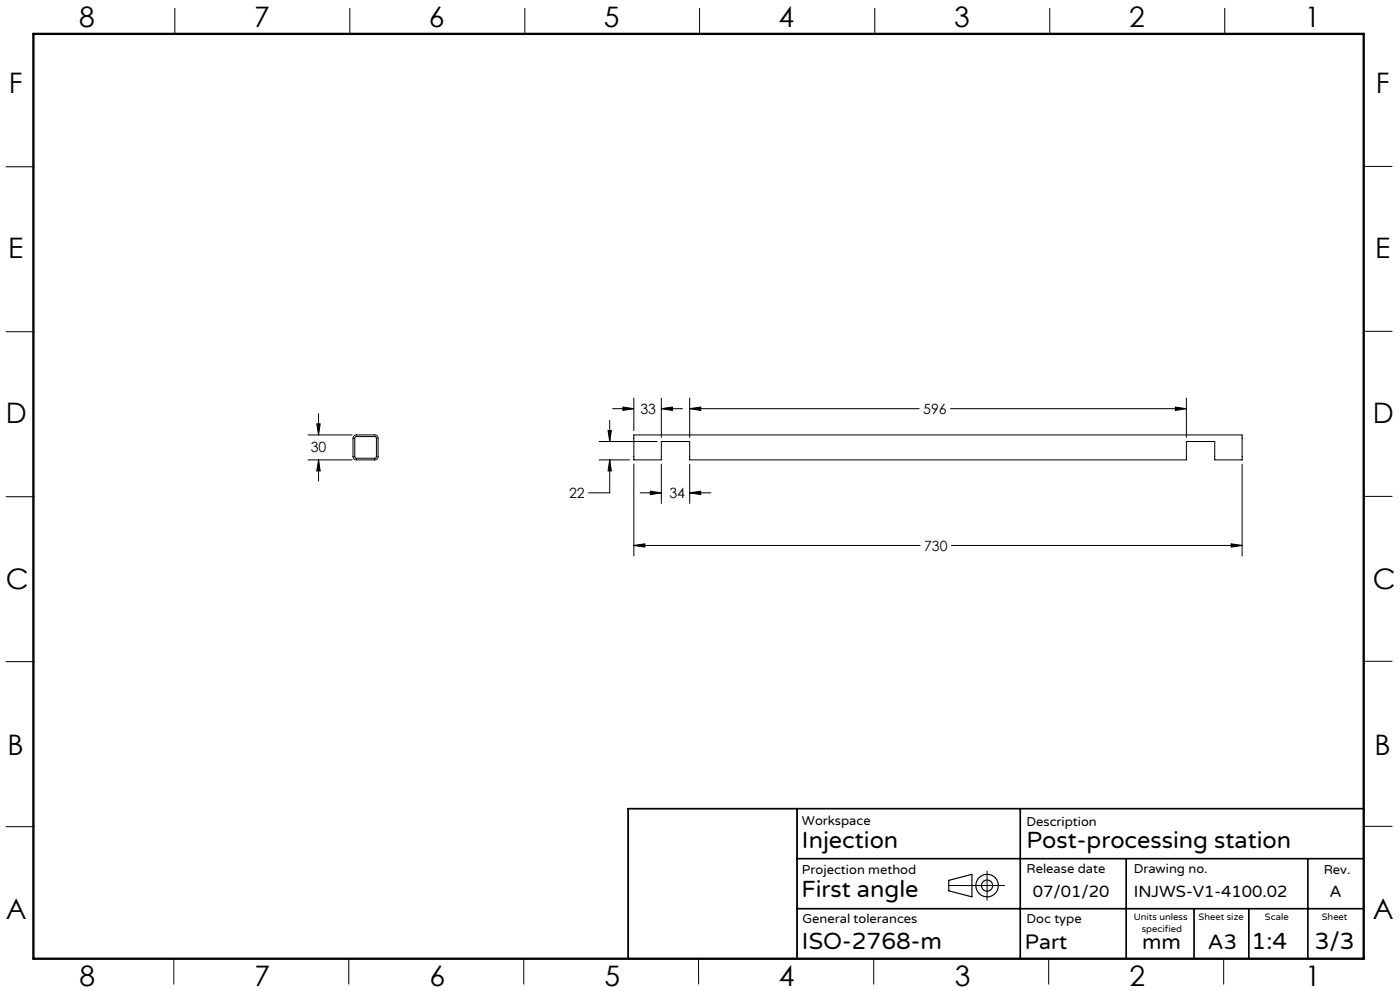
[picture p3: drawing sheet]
<svg xmlns="http://www.w3.org/2000/svg" width="420mm" height="297mm" viewBox="0 0 420 297" stroke-linecap="round" stroke-linejoin="round" font-family="sans-serif">
<g fill="none" stroke="#000" stroke-width=".35">
<path d="M284.6 263.8l7-1.8v6.8l-7-1.8z"/>
<circle cx="296.1" cy="265.4" r="1.66"/>
<circle cx="296.1" cy="265.4" r="3.4"/>
</g>
<g fill="none" stroke="#000" stroke-width=".3">
<path d="M52.5 2.5v7.7M105 2.5v7.7M157.4 2.5v7.7M209.9 2.5v7.7M262.4 2.5v7.7M314.9 2.5v7.7M367.4 2.5v7.7M1.8 50h8.5M409.1 49.9h8.5M1.8 99.4h8.5M409.1 99.3h8.5M190.1 119.3v9.8"/>
<path d="M198.4 119.3v11.8M206.9 119.3v11.8M355.9 119.3v11.8M92.4 130.3h13.3M92.4 137.8h13.3M95 127h1.1l-.5 3.3zM95.6 137.8l.5 3.3h-1.1zM95.6 124v6.3M95.6 137.8v6.4M106.2 130.6l.5-.3h5.7a.96 .96 0 0 1 1 1v5.5a.96 .96 0 0 1-1 1h-5.5a1.02 1.02 0 0 1-1-1v-5.5zM106.5 131.1l.3-.3 5.9 .1 .2 .3-.1 6-6.2 .1-.2-.4zM179.7 137.8h9.2"/>
<path d="M179.7 132.3h17.4M182.4 129h1l-.5 3.3zM182.9 137.8l.5 3.3h-1zM182.9 137.8v9.9h-6.3M182.9 126v6.3M183.8 122.5h6.3M186.9 122l3.2 .5-3.2 .5zM190.1 130.3h182.5v7.5h-8.2v-5.5h-8.5v5.5h-149v-5.5h-8.5v5.5h-8.3zM190.1 139.1v27.5M198.4 122.5l3.3-.5v1zM198.4 139.1v11.8M198.4 122.5h6.4"/>
<path d="M206.9 122.5l3.3-.5v1zM206.9 139.1v11.8M206.9 122.5h68.9M285.2 122.5h70.7M352.6 122l3.3 .5-3.3 .5zM372.6 139.1v27.5M1.8 148.9h8.5M192.1 147.7h6.3M195.1 147.2l3.3 .5-3.3 .5zM206.9 147.7l3.3-.5v1zM206.9 147.7h6.4M409.1 148.8h8.5"/>
<path d="M190.1 163.5l3.4-.5v1zM190.1 163.5h85.9M285.4 163.5h87.2M369.4 163l3.2 .5-3.2 .5zM1.8 198.3h8.5M409.1 198.2h8.5M1.8 247.8h8.5M188.5 242.4h50.6v44.9h-50.6zM409.1 247.6h8.5M284.6 265.4h16.8M296.1 261.1v8.7M52.1 287.3v7.7"/>
<path d="M104.6 287.3v7.7M157.1 287.3v7.7M209.6 287.3v7.7M262.1 287.3v7.7M314.6 287.3v7.7M367.1 287.3v7.7"/>
</g>
<path d="M239.1 242.4v44.9M239.1 257.3h170M306.1 242.4v44.9M337.9 257.3v30M392.4 257.3v30M409.1 242.4h-220.6v44.9M239.1 272.3h170M358.2 272.3v15M374.6 272.3v15" fill="none" stroke="#000" stroke-width=".5"/>
<path d="M10 10.2h399.1v277.1h-399.1z" fill="none" stroke="#000" stroke-width=".7"/>
<path d="M95 127h1.1l-.5 3.3zM95.6 137.8l.5 3.3h-1.1zM190.1 163.5l3.4-.5v1zM369.4 163l3.2 .5-3.2 .5zM206.9 147.7l3.3-.5v1zM195.1 147.2l3.3 .5-3.3 .5zM182.4 129h1l-.5 3.3zM182.9 137.8l.5 3.3h-1zM198.4 122.5l3.3-.5v1zM186.9 122l3.2 .5-3.2 .5zM206.9 122.5l3.3-.5v1zM352.6 122l3.3 .5-3.3 .5z" fill="#000"/>
<g font-size="8.5">
<text x="23.8" y="8">8</text>
<text x="76.3" y="8">7</text>
<text x="128.7" y="8">6</text>
<text x="181.2" y="8">5</text>
<text x="233.6" y="8">4</text>
<text x="286.3" y="8">3</text>
<text x="338.7" y="8">2</text>
<text x="391.4" y="8">1</text>
<text x="2.7" y="28">F</text>
<text x="412.8" y="28">F</text>
<text x="2.4" y="77.2">E</text>
<text x="412.5" y="77.2">E</text>
<text x="1.8" y="126.8">D</text>
<text x="411.9" y="126.9">D</text>
<text x="1.8" y="176.6">C</text>
<text x="411.9" y="176.7">C</text>
<text x="2.3" y="226.2">B</text>
<text x="412.4" y="226.2">B</text>
<text x="1.7" y="275.4">A</text>
<text x="411.8" y="275.5">A</text>
<text x="23.9" y="295.5">8</text>
<text x="76.4" y="295.5">7</text>
<text x="128.8" y="295.5">6</text>
<text x="181.3" y="295.5">5</text>
<text x="233.7" y="295.5">4</text>
<text x="286.4" y="295.5">3</text>
<text x="338.8" y="295.5">2</text>
<text x="391.5" y="295.5">1</text>
</g>
<g font-size="7.1">
<text x="240.6" y="254">Injection</text>
<text x="308" y="254">Post-processing station</text>
<text x="240.4" y="268.8">First angle</text>
<text x="240.6" y="284.3">ISO-2768-m</text>
<text x="375.5" y="284.3">1:4</text>
<text x="394.4" y="284.3">3/3</text>
</g>
<g font-size="6.3">
<text x="307.5" y="284.3">Part</text>
<text x="342.6" y="284.3">mm</text>
<text x="362.4" y="284.3">A3</text>
</g>
<g font-size="4.9">
<text x="309.9" y="268.7">07/01/20</text>
<text x="340.1" y="268.7">INJWS-V1-4100.02</text>
<text x="398.9" y="268.7">A</text>
</g>
<g font-size="4.2">
<text x="192.1" y="124.1">33</text>
<text x="277" y="124.1">596</text>
<text x="93.2" y="135.4">30</text>
<text x="170.7" y="149.3">22</text>
<text x="200.8" y="149.3">34</text>
<text x="277.2" y="165.1">730</text>
</g>
<g font-size="3.9">
<text x="240.6" y="247.2">Workspace</text>
<text x="307.9" y="247.4">Description</text>
<text x="240.6" y="262.1">Projection method</text>
<text x="308" y="261.5">Release date</text>
<text x="340.1" y="261.5">Drawing no.</text>
<text x="397.1" y="262.1">Rev.</text>
<text x="240.7" y="276.6">General tolerances</text>
<text x="308" y="276.6">Doc type</text>
</g>
<g font-size="2.8">
<text x="340.1" y="275.6">Units unless</text>
<text x="359.6" y="275.6">Sheet size</text>
<text x="379.5" y="275.8">Scale</text>
<text x="396.5" y="275.6">Sheet</text>
<text x="342.5" y="279.4">specified</text>
</g>
</svg>
